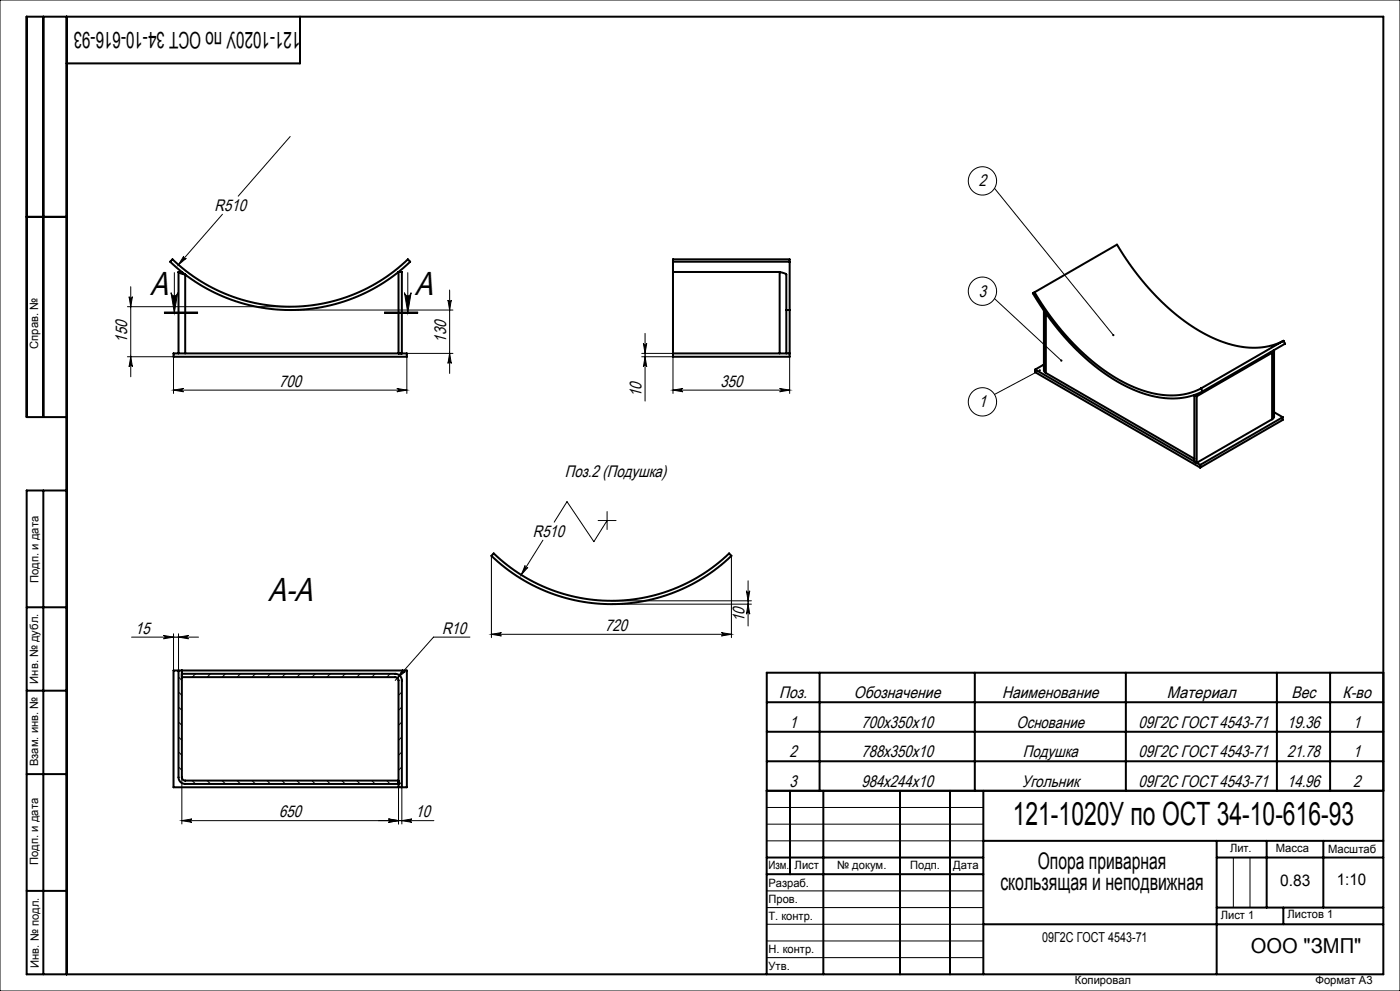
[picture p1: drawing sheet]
<svg xmlns="http://www.w3.org/2000/svg" width="420mm" height="297mm" viewBox="0 0 420 297" stroke-linecap="round" stroke-linejoin="round" font-family="sans-serif">
<g fill="none" stroke="#000" stroke-width=".3">
<path d="M0 0h420v297h-420zM87.1 40.9l-15.6 17.9M298.3 56.4l35.7 44M55.1 76.8a.5 .5 0 0 0 .1 .6 .5 .5 0 0 0 .7 0l-2.4 2zM66.7 64.2l-13.2 15.2M38.2 91.9h48.9M38.7 88.9a.5 .5 0 0 0 .5 .5 .5 .5 0 0 0 .5-.5l-.5 3zM39.2 85.9v27M49.3 93.9h10zM49.3 93.7h10M49.3 93.5h10M51.3 87.7a1 1 0 0 0 1 1 1 1 0 0 0 1-1l-1 6z"/>
<path d="M52.3 81.7v12M87.1 92.9h48.8M115.3 93.7h10M115.3 93.5h10M115.3 93.9h10M121.3 87.7a1 1 0 0 0 1 1 1 1 0 0 0 1-1l-1 6zM122.3 81.7v12M134.4 89.9a.5 .5 0 0 0 .5 .5 .5 .5 0 0 0 .5-.5l-.5 3zM134.9 86.9v25M193.5 99.9v20.3M298.3 89.5l20.1 18.6M38.2 106.9h13.9v11"/>
<path d="M39.2 106.9l.5 3a.5 .5 0 0 0-.5-.5 .5 .5 0 0 0-.5 .5zM52.1 116.9h70M52.1 116.9l3-.5a.5 .5 0 0 0-.5 .5 .5 .5 0 0 0 .5 .5zM119.1 116.4l3 .5-3 .5a.5 .5 0 0 0 .4-.5 .5 .5 0 0 0-.4-.5zM122.1 105.9h13.8M122.1 106.9v11M134.9 105.9l.5 3a.5 .5 0 0 0-.5-.5 .5 .5 0 0 0-.5 .5zM192.5 106.9h9.4v11M192.5 105.9h9.4M193 102.9a.5 .5 0 0 0 .5 .5 .5 .5 0 0 0 .5-.5l-.5 3zM193.5 106.9l.5 3a.5 .5 0 0 0-.5-.5 .5 .5 0 0 0-.5 .5zM201.9 116.9l3-.5a.5 .5 0 0 0-.5 .5 .5 .5 0 0 0 .5 .5z"/>
<path d="M201.9 116.9h35M233.9 116.4l3 .5-3 .5a.5 .5 0 0 0 .5-.5 .5 .5 0 0 0-.5-.5zM236.9 106.9v11M311.9 111l-13.6 7.2M179.4 156h5.4M182.1 156l-3.9 6.3-8.1-12-3.8 6.2M182.1 153.3v5.4M147.4 166.6v24.5M157.5 169.5a.5 .5 0 0 0 .2 .6 .5 .5 0 0 0 .7-.1l-2 2.3zM162.9 161.9l-6.5 10.4M219.4 166.6v24.5M223.9 177.1a.5 .5 0 0 0 .5 .4 .5 .5 0 0 0 .5-.4l-.5 3z"/>
<path d="M224.4 174.1v13.5M39.5 190.9h20.1M49.1 190.4l3 .5-3 .5a.5 .5 0 0 0 .4-.5 .5 .5 0 0 0-.4-.5zM52.1 189.9v11M53.6 190.9l3-.5a.5 .5 0 0 0-.5 .5 .5 .5 0 0 0 .5 .5zM53.6 189.9v11M141 190.9h-10.9l-11.5 13M147.4 190.1l3-.5a.5 .5 0 0 0-.4 .5 .5 .5 0 0 0 .4 .5zM147.4 190.1h72M183.4 180.1h42M183.4 181.1h42M216.4 189.6l3 .5-3 .5a.5 .5 0 0 0 .5-.5 .5 .5 0 0 0-.5-.5z"/>
<path d="M224.4 181.1l.5 3a.5 .5 0 0 0-.5-.5 .5 .5 0 0 0-.5 .5zM53.6 216.4l1 1M53.6 211.9l1 1M53.6 207.4l1 1M53.6 202.9l1 1M58.7 201.9l-1 1M63.1 201.9l-1 1M67.6 201.9l-1 1M72.1 201.9l-1 1M76.6 201.9l-1 1M81.1 201.9l-1 1M85.6 201.9l-1 1"/>
<path d="M90.1 201.9l-1 1M94.6 201.9l-1 1M99.1 201.9l-1 1M103.6 201.9l-1 1M108 201.9l-1 1M112.5 201.9l-1 1M117 201.9l-1 1M120.6 207.4l-1 1M120.6 211.9l-1 1M120.6 216.4l-1 1M120.8 200.6a.5 .5 0 0 0 .1 .7 .5 .5 0 0 0 .7 0l-2.4 1.9zM53.6 229.8l1 1"/>
<path d="M53.6 225.4l1 1M53.6 220.9l1 1M54.6 232.9v14M57.7 233.9l1 1M62.1 233.9l1 1M66.6 233.9l1 1M71.1 233.9l1 1M75.6 233.9l1 1M80.1 233.9l1 1M84.6 233.9l1 1M89.1 233.9l1 1M93.6 233.9l1 1"/>
<path d="M98.1 233.9l1 1M102.6 233.9l1 1M107 233.9l1 1M111.5 233.9l1 1M116 233.9l1 1M119.6 235.9v11M120.6 220.9l-1 1M120.6 225.4l-1 1M120.6 229.8l-1 1M120.6 234.3l-1 1M120.6 235.9v11M54.6 245.9l3-.5a.5 .5 0 0 0-.5 .5 .5 .5 0 0 0 .5 .5z"/>
<path d="M116.6 245.4l3 .5-3 .5a.5 .5 0 0 0 .4-.5 .5 .5 0 0 0-.4-.5zM120.6 245.9l3-.5a.5 .5 0 0 0-.5 .5 .5 .5 0 0 0 .5 .5zM130.2 245.9h-75.6M230 242h65M230 247h65M230 252h65M370 257v15M375 257v15M230 267h65M230 272h65M230 277h65M230 282h65"/>
<path d="M230 287h65"/>
<circle cx="294.7" cy="54.2" r="4.2"/>
<circle cx="294.7" cy="87.3" r="4.2"/>
<circle cx="294.7" cy="120.4" r="4.2"/>
</g>
<g fill="none" stroke="#000" stroke-width=".6">
<path d="M13 5v120M20 5v287M90 5v14h-70M8 65h12M51.7 77.7a51 51 0 0 0 70.7 0l.7 .7a52 52 0 0 1-72 0zM201.9 78.4v3.1M201.9 78.4v-.7h35v.7M201.9 78.4h35M236.9 78.4v14.5M53.6 81.5l.4 .4 1.6 .4M53.6 81.5h1l1 .8M53.6 81.5v24.4"/>
<path d="M55.6 82.3v23.6M201.9 81.5h32M201.9 81.5v25.4h35v-14M233.9 81.5l1.5 .4 .5 .4v23.6M233.9 81.5v24.4M235.9 92.9h1M310.4 87.6l-.5 .3a71.9 71.9 0 0 0 28.3 28.1 26.4 26.4 0 0 0 20.4 2.3l2.2-1M310.4 87.6a70.6 70.6 0 0 0 27.8 27.5 25.9 25.9 0 0 0 20 2.3l2.1-1M310.4 87.6l24.7-14.3a70.6 70.6 0 0 0 27.8 27.5 25.9 25.9 0 0 0 20 2.3l2.1-1M313.2 93.1v17.9l.6 .8M313.8 93.9v17.9M52.1 105.9h70v1h-70z"/>
<path d="M119.6 105.9v-24.4h1v24.4M201.9 105.9h35M310.6 110.7l49.5 28.6M310.6 110.7v.9l49.5 28.5M313.2 109.2l-2.6 1.5M313.8 111.8l44.5 25.7M359 118.8l-.7-.4v19.9M359 118.8v19.9l22.6-13.1M360.3 116.4l.5 .9M381.2 105.5l.4 .2M381.6 105.7l-22.6 13.1M381.6 105.7v19.9"/>
<path d="M382.1 105l.1 .4-.6 .3M382.2 105.2v19.6l-.6 .8M385 102.1l.5 .9-24.7 14.3M385 102.1l-24.7 14.3M20 125h-12v-120h407v287h-407v-145h12M360.1 139.3v.8M382.2 123.5l2.6 1.5M384.8 125l-24.7 14.3M384.8 125v.9l-24.7 14.2M13 147v145M148.1 165.9a51 51 0 0 0 70.6 0l.7 .7a52 52 0 0 1-72 0zM8 182h12"/>
<path d="M8 207h12M52.1 200.9h70v35h-70zM53.6 200.9v32a2 2 0 0 0 2 2h64M54.6 200.9v32a1 1 0 0 0 1 1h64M54.6 201.9h64a2 2 0 0 1 2 2v32M54.6 202.9h64a1 1 0 0 1 1 1v32M230 219.3h185M230 210.5h185M245.9 201.6v35.4M292.4 201.6v35.4M337.8 201.6v35.4M383.1 201.6v35.4"/>
<path d="M399 201.6v35.4M415 201.6h-185v90.4M8 232h12M230 237h185M230 228.2h185M237 237v25M247 237v55M270 237v55M285 237v55M295 237v55M230 257h65M295 252h120"/>
<path d="M365 252v40M365 257h50M380 252v20M397 252v20M8 267h12M230 262h65M295 277h120M365 272h50M385 272v5"/>
</g>
<g fill="#000">
<path d="M55.1 76.8l-1.6 2.6 2.4-2a.5 .5 0 0 1-.7 0 .5 .5 0 0 1-.1-.6zM52.1 116.9l3-.5a.5 .5 0 0 0-.5 .5 .5 .5 0 0 0 .5 .5zM119.1 116.4l3 .5-3 .5a.5 .5 0 0 0 .4-.5 .5 .5 0 0 0-.4-.5zM201.9 116.9l3-.5a.5 .5 0 0 0-.5 .5 .5 .5 0 0 0 .5 .5zM233.9 116.4l3 .5-3 .5a.5 .5 0 0 0 .5-.5 .5 .5 0 0 0-.5-.5zM120.8 200.6l-1.6 2.6 2.4-1.9a.5 .5 0 0 1-.7 0 .5 .5 0 0 1-.1-.7zM157.5 169.5l-1.1 2.8 2-2.3a.5 .5 0 0 1-.7 .1 .5 .5 0 0 1-.2-.6z"/>
<path d="M39.2 106.9l.5 3a.5 .5 0 0 0-.5-.5 .5 .5 0 0 0-.5 .5zM38.7 88.9a.5 .5 0 0 0 .5 .5 .5 .5 0 0 0 .5-.5l-.5 3zM134.9 105.9l.5 3a.5 .5 0 0 0-.5-.5 .5 .5 0 0 0-.5 .5zM134.4 89.9a.5 .5 0 0 0 .5 .5 .5 .5 0 0 0 .5-.5l-.5 3z"/>
<path d="M193 102.9a.5 .5 0 0 0 .5 .5 .5 .5 0 0 0 .5-.5l-.5 3zM193.5 106.9l.5 3a.5 .5 0 0 0-.5-.5 .5 .5 0 0 0-.5 .5zM223.9 177.1a.5 .5 0 0 0 .5 .4 .5 .5 0 0 0 .5-.4l-.5 3zM224.4 181.1l.5 3a.5 .5 0 0 0-.5-.5 .5 .5 0 0 0-.5 .5z"/>
<path d="M333.8 100.2v.5h.4l-.2-.3 .3 .2-.1-.4zM311.7 110.7a.33 .33 0 0 0 0 .5 .33 .33 0 0 0 .4 .1 .33 .33 0 0 0 .1-.5l-.3 .2 .3-.2zM318.2 107.8l-.1 .5h.5l-.2-.2 .2 .2v-.5zM121.3 87.7a1 1 0 0 0 1 1 1 1 0 0 0 1-1l-1 6zM51.3 87.7a1 1 0 0 0 1 1 1 1 0 0 0 1-1l-1 6z"/>
<path d="M53.6 190.9l3-.5a.5 .5 0 0 0-.5 .5 .5 .5 0 0 0 .5 .5zM49.1 190.4l3 .5-3 .5a.5 .5 0 0 0 .4-.5 .5 .5 0 0 0-.4-.5z"/>
<path d="M147.4 190.1l3-.5a.5 .5 0 0 0-.4 .5 .5 .5 0 0 0 .4 .5zM216.4 189.6l3 .5-3 .5a.5 .5 0 0 0 .5-.5 .5 .5 0 0 0-.5-.5z"/>
<path d="M54.6 245.9l3-.5a.5 .5 0 0 0-.5 .5 .5 .5 0 0 0 .5 .5zM116.6 245.4l3 .5-3 .5a.5 .5 0 0 0 .4-.5 .5 .5 0 0 0-.4-.5z"/>
<path d="M120.6 245.9l3-.5a.5 .5 0 0 0-.5 .5 .5 .5 0 0 0 .5 .5zM116.6 245.4l3 .5-3 .5a.5 .5 0 0 0 .4-.5 .5 .5 0 0 0-.4-.5z"/>
</g>
<g font-size="10">
<text x="45.1" y="88.5">A</text>
<text x="124.4" y="88.5">A</text>
<text x="80.5" y="180.1">A-A</text>
</g>
<text font-size="9.6" x="303.8" y="247.3">121-1020У по ОСТ 34-10-616-93</text>
<g font-size="6.9">
<text x="90.1" y="9.6" transform="rotate(-180 90.1 9.6)">121-1020У по ОСТ 34-10-616-93</text>
<text x="311.3" y="260.4">Опора приварная</text>
<text x="300.1" y="266.8">скользящая и неподвижная</text>
</g>
<text font-size="6.2" x="375.2" y="285.5">ООО &quot;ЗМП&quot;</text>
<g font-size="5">
<text x="293.6" y="55.8">2</text>
<text x="64.4" y="63.1">R510</text>
<text x="293.6" y="88.9">3</text>
<text x="38.1" y="102.7" transform="rotate(-90 38.1 102.7)">150</text>
<text x="133.8" y="102.7" transform="rotate(-90 133.8 102.7)">130</text>
<text x="83.8" y="115.8">700</text>
<text x="192.4" y="119.1" transform="rotate(-90 192.4 119.1)">10</text>
<text x="216.2" y="115.8">350</text>
<text x="293.6" y="122">1</text>
<text x="169.5" y="143">Поз.2 (Подушка)</text>
<text x="159.9" y="160.8">R510</text>
<text x="40.6" y="189.9">15</text>
<text x="132.7" y="189.9">R10</text>
<text x="181.6" y="189">720</text>
<text x="223.3" y="186.5" transform="rotate(-90 223.3 186.5)">10</text>
<text x="233.8" y="209.3">Поз.</text>
<text x="256.2" y="209.3">Обозначение</text>
<text x="300.7" y="209.3">Наименование</text>
<text x="350.1" y="209.3">Материал</text>
<text x="387.4" y="209.3">Вес</text>
<text x="402.8" y="209.3">К-во</text>
<text x="236.9" y="218.1">1</text>
<text x="258.4" y="218.1">700х350х10</text>
<text x="305" y="218.1">Основание</text>
<text x="341.5" y="218.1">09Г2С ГОСТ 4543-71</text>
<text x="386.1" y="218.1">19.36</text>
<text x="405.9" y="218.1">1</text>
<text x="236.9" y="227">2</text>
<text x="258.4" y="227">788x350x10</text>
<text x="306.8" y="227">Подушка</text>
<text x="341.5" y="227">09Г2С ГОСТ 4543-71</text>
<text x="386.1" y="227">21.78</text>
<text x="405.9" y="227">1</text>
<text x="236.9" y="235.8">3</text>
<text x="258.4" y="235.8">984x244x10</text>
<text x="306.5" y="235.8">Угольник</text>
<text x="341.5" y="235.8">09Г2С ГОСТ 4543-71</text>
<text x="386.1" y="235.8">14.96</text>
<text x="405.9" y="235.8">2</text>
<text x="83.8" y="244.9">650</text>
<text x="124.7" y="244.9">10</text>
</g>
<g font-size="4.8">
<text x="384" y="265.6">0.83</text>
<text x="401" y="265.3">1:10</text>
</g>
<text font-size="4.1" x="312.7" y="282.2">09Г2С ГОСТ 4543-71</text>
<g font-size="3.4">
<text x="11.5" y="104.5" transform="rotate(-90 11.5 104.5)">Справ. №</text>
<text x="11.6" y="174.7" transform="rotate(-90 11.6 174.7)">Подп. и дата</text>
<text x="11.4" y="204.9" transform="rotate(-90 11.4 204.9)">Инв. № дубл.</text>
<text x="11.4" y="229.6" transform="rotate(-90 11.4 229.6)">Взам. инв. №</text>
<text x="369" y="255.5">Лит.</text>
<text x="382.8" y="255.5">Масса</text>
<text x="398.4" y="255.6">Масштаб</text>
<text x="11.4" y="259.2" transform="rotate(-90 11.4 259.2)">Подп. и дата</text>
<text x="230.5" y="260.5">Изм.</text>
<text x="238.4" y="260.4">Лист</text>
<text x="251.1" y="260.4">№ докум.</text>
<text x="273" y="260.4">Подп.</text>
<text x="286" y="260.4">Дата</text>
<text x="230.5" y="265.7">Разраб.</text>
<text x="230.5" y="275.7">Т. контр.</text>
<text x="230.6" y="270.7">Пров.</text>
<text x="366.2" y="275.3">Лист 1</text>
<text x="386.3" y="275.2">Листов 1</text>
<text x="230.6" y="285.7">Н. контр.</text>
<text x="11.6" y="290" transform="rotate(-90 11.6 290)">Инв. № подл.</text>
<text x="230.6" y="290.7">Утв.</text>
<text x="322.5" y="295">Копировал</text>
<text x="394.6" y="295">Формат А3</text>
</g>
</svg>
